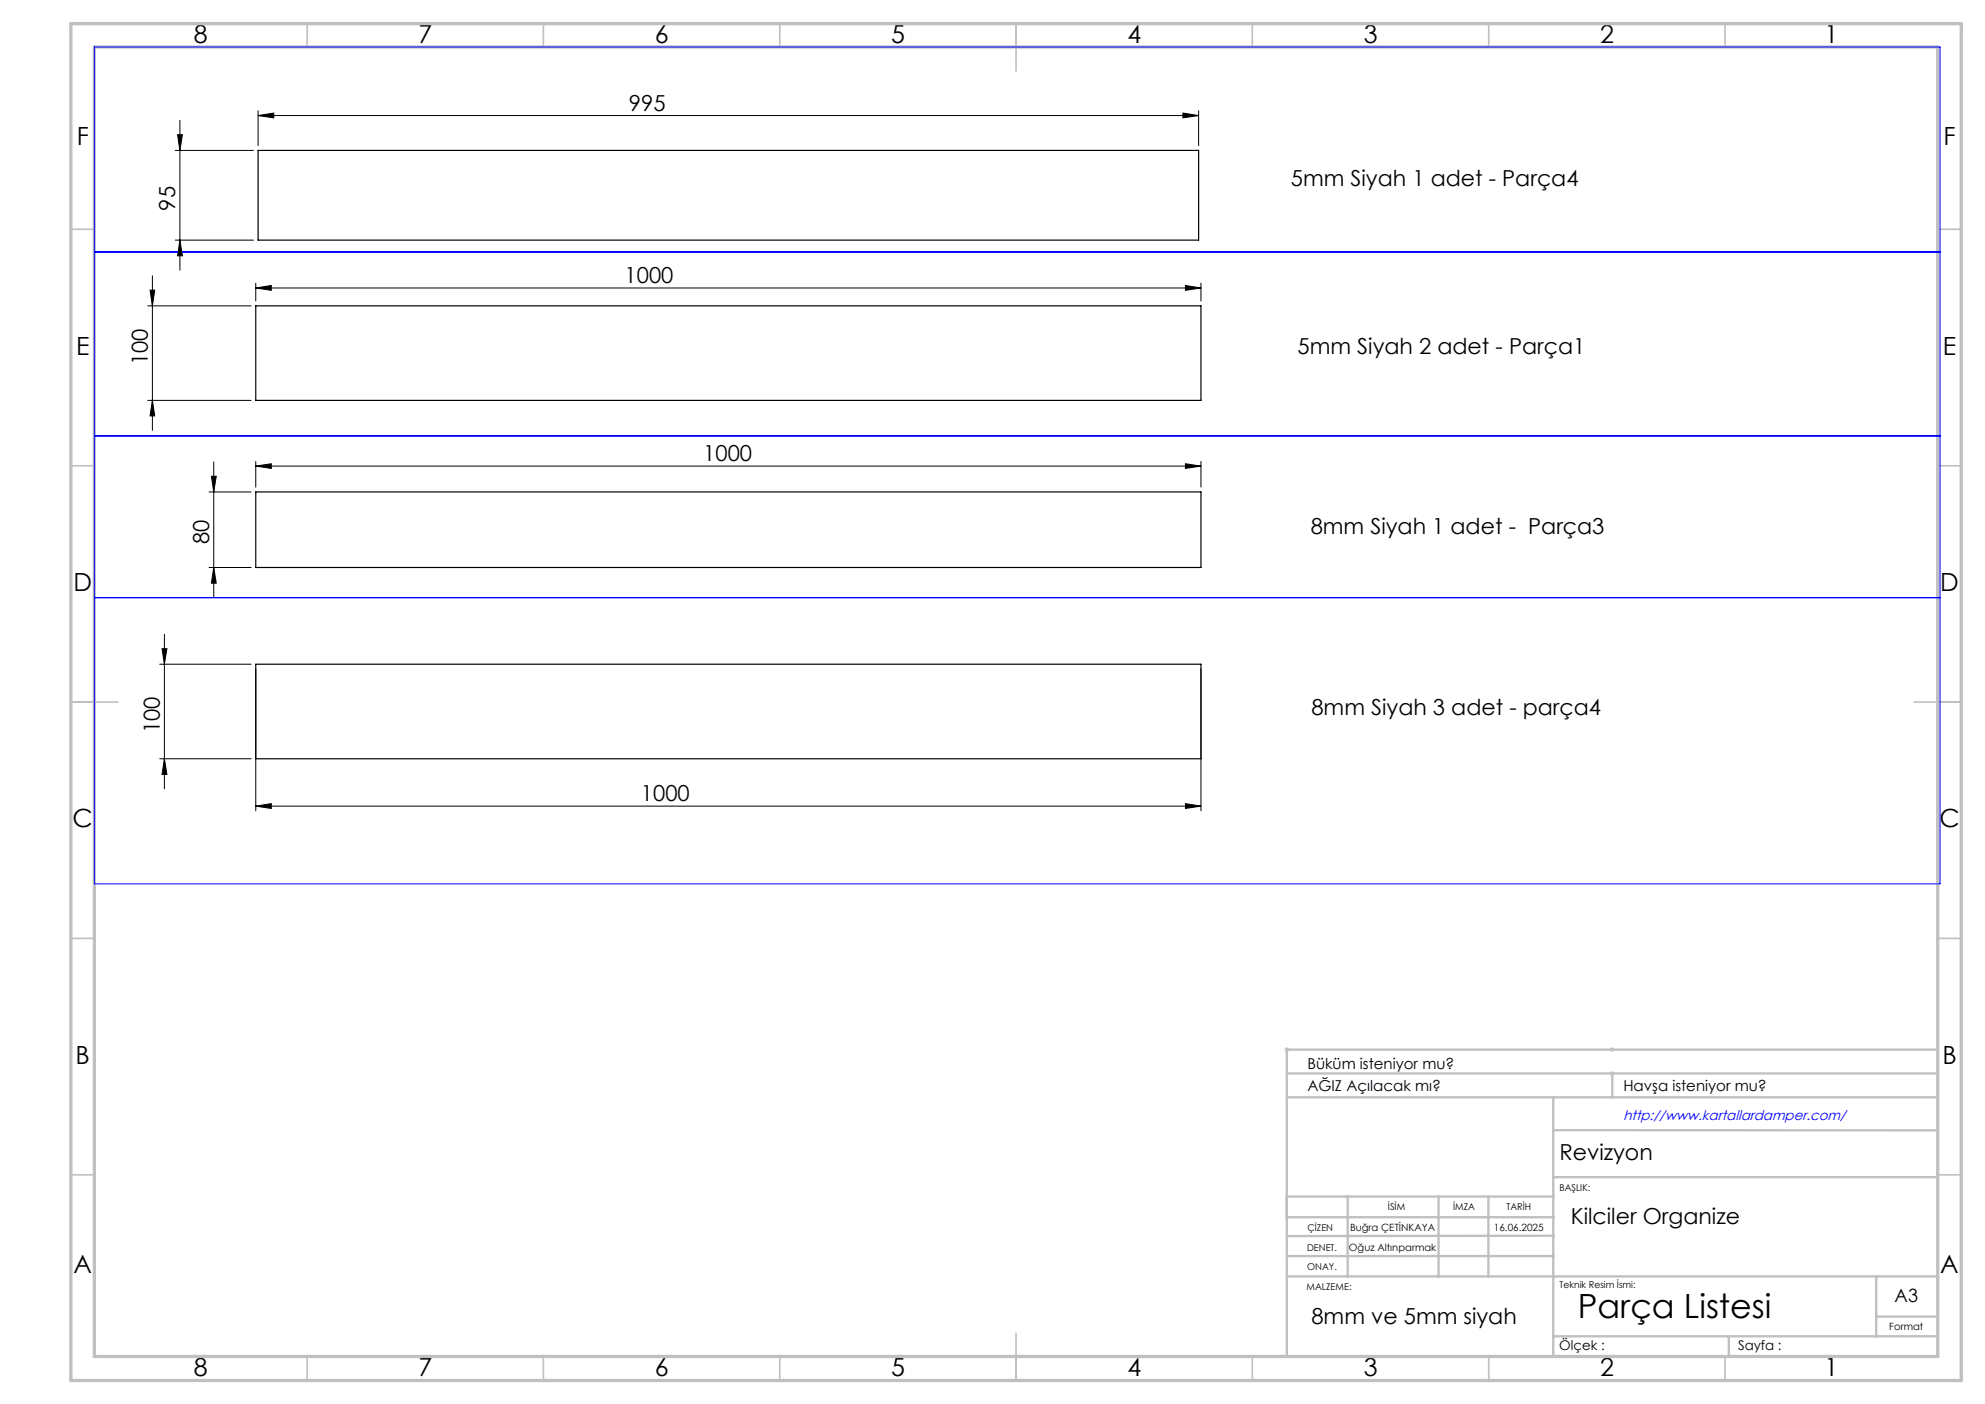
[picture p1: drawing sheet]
<svg xmlns="http://www.w3.org/2000/svg" width="420mm" height="297mm" viewBox="0 0 420 297" stroke-linecap="round" stroke-linejoin="round" font-family="sans-serif">
<path d="M271.8 222h1M271.9 221.7l.7 .7M272.3 221.5v1M272.6 221.7l-.7 .7M340.6 227.1h1M340.6 222h1M340.8 226.7l.7 .7M340.8 221.7l.7 .7M341.1 221.5v1M341.1 226.6v1M341.5 226.7l-.7 .7M341.5 221.7l-.7 .7" fill="none" stroke="#c0c0c0" stroke-width=".21"/>
<g fill="none" stroke="#000" stroke-width=".21">
<path d="M37.1 31.8h16.5M37.6 28.5h1l-.5 3.3zM38.1 25.5v31.6M54.6 24.4l3.3-.5v1zM54.6 23.4v7.4M54.6 24.4h199M250.3 23.9l3.3 .5-3.3 .5zM253.6 23.4v7.4M32.2 58.3v32.7M37.1 50.8h16.5M38.1 50.8l.5 3.3h-1zM54.1 59.9v3.8"/>
<path d="M254.1 59.9v3.8M31.3 64.7h21.8M31.8 61.4h.9l-.5 3.3zM54.1 60.9l3.3-.5v1zM54.1 60.9h200M250.8 60.4l3.3 .5-3.3 .5zM31.3 84.7h21.8M32.2 84.7l.5 3.3h-.9zM45.2 97.7v28.7M54.1 98.6l3.3-.5v1zM54.1 97.6v5.4M54.1 98.6h200"/>
<path d="M250.8 98.1l3.3 .5-3.3 .5zM254.1 97.6v5.4M44.2 104.1h8.9M44.7 100.7h1.1l-.6 3.4zM34.3 137.2h1l-.5 3.3zM34.8 134.2v32.7M44.2 120h8.9M45.2 120l.6 3.4h-1.1zM33.8 140.5h19.3M54.1 141.5v30M254.1 141.5v30M33.8 160.5h19.3"/>
<path d="M34.8 160.5l.5 3.3h-1zM54.1 170.5l3.3-.5v1zM54.1 170.5h200M250.8 170l3.3 .5-3.3 .5z"/>
</g>
<g fill="none" stroke="#c0c0c0" stroke-width=".35">
<path d="M65 5v5M115 5v5M165 5v5M215 5v10M265 5v5M315 5v5M365 5v5M15 48.5h5M410 48.5h5M15 98.5h5M410 98.5h5M15 148.5h10"/>
<path d="M405 148.5h10M15 198.5h5M410 198.5h5M15 248.5h5M410 248.5h5M65 287v5M115 287v5M165 287v5M215 282v10M265 287v5M315 287v5M365 287v5"/>
</g>
<g fill="none" stroke="#c0c0c0" stroke-width=".5">
<path d="M272.3 232.1h137.7M272.3 227.1h137.7M328.6 239.1h81.4M328.6 232.1v54.9M341.1 227.1v5M410 222h-137.7v64.9M272.3 253.1h56.4M272.3 257.5h56.5M285.2 253.1v16.9M304.4 253.1v16.9M314.9 253.1v16.9M328.6 249h81.4"/>
<path d="M272.3 265.7h56.5M272.3 270h137.7M328.8 261.4l-56.5 .1M397 270v12.8M397 278.5h13M328.6 282.7h81.4M365.8 282.8v4.2"/>
</g>
<path d="M15 5h400v287h-400zM20 9.9h390v277h-390z" fill="none" stroke="#c0c0c0" stroke-width=".7"/>
<path d="M20 9.9h390.5v177.1h-390.5zM20 53.3h390.5M20 92.2h390.5M20 126.4h390.5" fill="none" stroke="#00f" stroke-width=".21"/>
<g fill="#000">
<path d="M37.6 28.5h1l-.5 3.3zM38.1 50.8l.5 3.3h-1zM31.8 61.4h.9l-.5 3.3zM32.2 84.7l.5 3.3h-.9zM44.7 100.7h1.1l-.6 3.4zM45.2 120l.6 3.4h-1.1zM34.3 137.2h1l-.5 3.3zM34.8 160.5l.5 3.3h-1z"/>
<path d="M54.6 24.4l3.3-.5v1zM250.3 23.9l3.3 .5-3.3 .5zM54.1 60.9l3.3-.5v1zM250.8 60.4l3.3 .5-3.3 .5zM54.1 98.6l3.3-.5v1zM250.8 98.1l3.3 .5-3.3 .5zM54.1 170.5l3.3-.5v1zM250.8 170l3.3 .5-3.3 .5z"/>
</g>
<path d="M54.6 31.8h199v19h-199zM54.1 64.7h200v20h-200zM54.1 104.1h200v15.9h-200zM54.1 140.5h200v20h-200z" fill="none" stroke="#000" stroke-width=".25"/>
<text font-size="7.1" x="333.8" y="278.7">Parça Listesi</text>
<g font-size="5.3">
<text x="41" y="9">8</text>
<text x="88.5" y="9">7</text>
<text x="138.5" y="9">6</text>
<text x="188.5" y="9">5</text>
<text x="238.5" y="9">4</text>
<text x="288.5" y="9">3</text>
<text x="338.5" y="9">2</text>
<text x="386" y="9">1</text>
<text x="16.2" y="30.7">F</text>
<text x="411.2" y="30.7">F</text>
<text x="16.1" y="75">E</text>
<text x="411.1" y="75">E</text>
<text x="15.5" y="125">D</text>
<text x="410.5" y="125">D</text>
<text x="15.4" y="175">C</text>
<text x="410.4" y="175">C</text>
<text x="16" y="225">B</text>
<text x="411" y="225">B</text>
<text x="15.5" y="269.2">A</text>
<text x="410.5" y="269.2">A</text>
<text x="41" y="291">8</text>
<text x="88.5" y="291">7</text>
<text x="138.5" y="291">6</text>
<text x="188.5" y="291">5</text>
<text x="238.5" y="291">4</text>
<text x="288.5" y="291">3</text>
<text x="338.5" y="291">2</text>
<text x="386" y="291">1</text>
</g>
<g font-size="4.7">
<text x="133.1" y="23.4">995</text>
<text x="273.1" y="39.4">5mm Siyah 1 adet - Parça4</text>
<text x="37.1" y="44.6" transform="rotate(-90 37.1 44.6)">95</text>
<text x="132.1" y="59.9">1000</text>
<text x="31.3" y="77.3" transform="rotate(-90 31.3 77.3)">100</text>
<text x="274.6" y="74.9">5mm Siyah 2 adet - Parça1</text>
<text x="148.8" y="97.6">1000</text>
<text x="277.3" y="113.1">8mm Siyah 1 adet - Parça3</text>
<text x="44.2" y="115.1" transform="rotate(-90 44.2 115.1)">80</text>
<text x="33.8" y="155.1" transform="rotate(-90 33.8 155.1)">100</text>
<text x="277.5" y="151.2">8mm Siyah 3 adet - parça4</text>
<text x="135.6" y="169.5">1000</text>
<text x="330" y="245.3">Revizyon</text>
<text x="332.4" y="259">Kilciler Organize</text>
<text x="277.5" y="280.2">8mm ve 5mm siyah</text>
</g>
<text font-size="3.9" x="400.9" y="275.5">A3</text>
<g font-size="3.2">
<text x="276.6" y="226">Büküm isteniyor mu?</text>
<text x="276.6" y="230.9">AĞIZ Açılacak mı?</text>
<text x="343.5" y="230.9">Havşa isteniyor mu?</text>
</g>
<text font-size="2.9" fill="#00f" x="343.5" y="236.9">http://www.kartallardamper.com/</text>
<g font-size="2.8">
<text x="329.9" y="285.5">Ölçek :</text>
<text x="367.8" y="285.5">Sayfa :</text>
</g>
<g font-size="2.1">
<text x="285.6" y="260.3">Buğra ÇETİNKAYA</text>
<text x="316.1" y="260.3">16.06.2025</text>
<text x="285.4" y="264.6">Oğuz Altınparmak</text>
<text x="399.8" y="281.3">Format</text>
</g>
<g font-size="2">
<text x="330" y="251.9">BAŞLIK:</text>
<text x="293.7" y="255.9">İSİM</text>
<text x="307.5" y="255.9">İMZA</text>
<text x="318.7" y="255.9">TARİH</text>
<text x="276.6" y="260.3">ÇİZEN</text>
<text x="276.6" y="264.6">DENET.</text>
<text x="276.6" y="268.7">ONAY.</text>
<text x="276.4" y="272.9">MALZEME:</text>
<text x="330" y="272.5">Teknik Resim İsmi:</text>
</g>
</svg>
